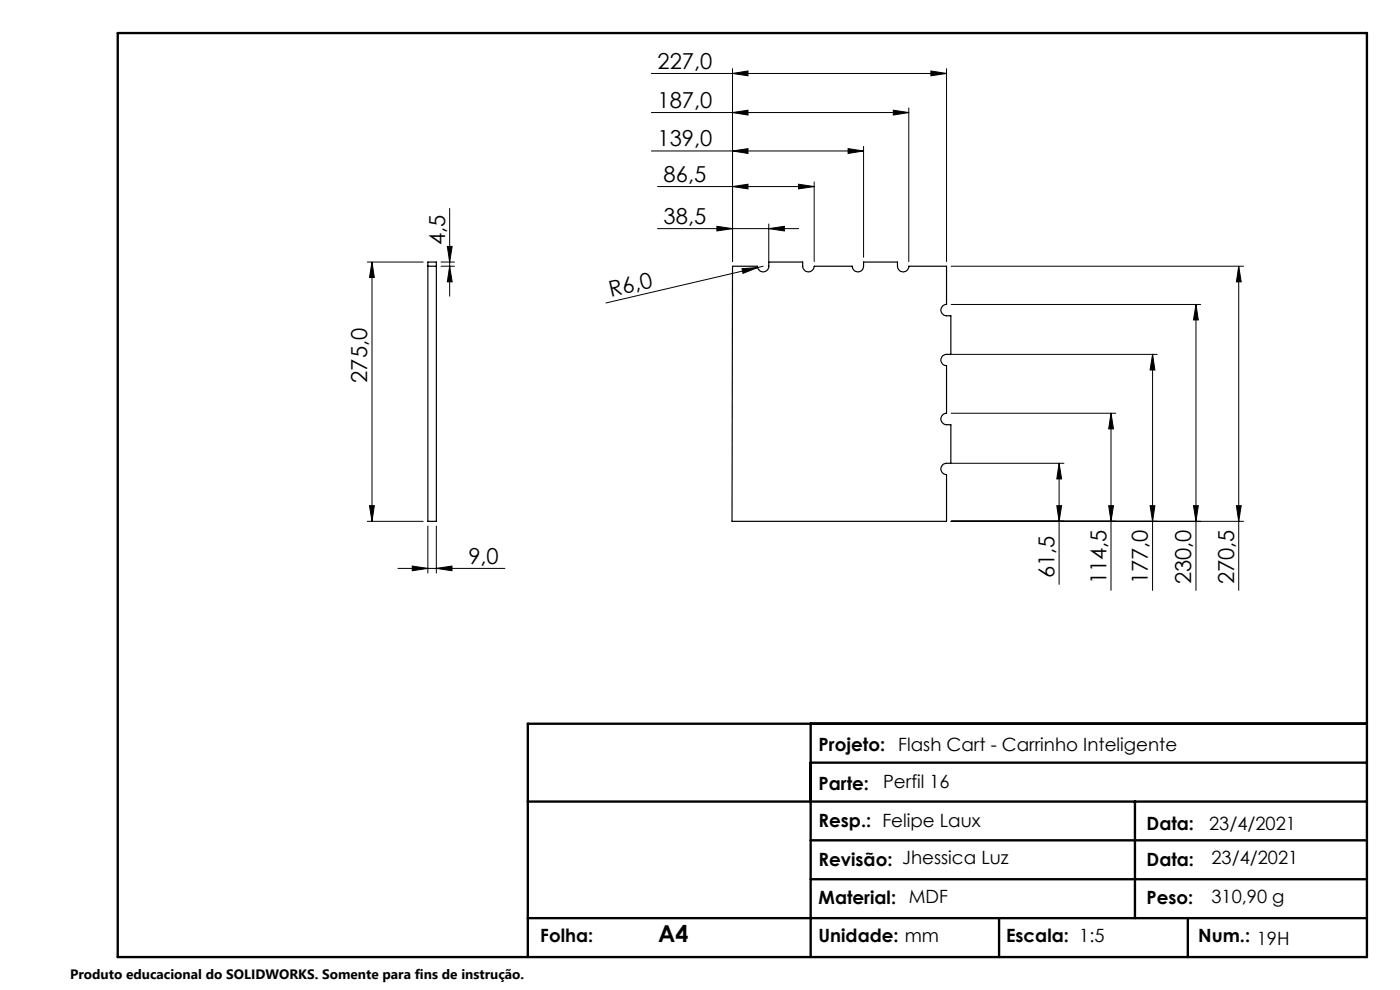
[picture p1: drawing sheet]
<svg xmlns="http://www.w3.org/2000/svg" width="297mm" height="210mm" viewBox="0 0 297 210" stroke-linecap="round" stroke-linejoin="round" font-family="sans-serif">
<g fill="none" stroke="#000" stroke-width=".21">
<path d="M138.2 15.6h62.6M155.4 15.6l3.3-.5v1zM155.4 14.6v40.9M197.5 15.1l3.3 .5-3.3 .5zM200.8 14.6v40.9M138.2 23.9h54.6M138.2 32h45M139.5 39.6h33.2M155.4 32l3.3-.5v1.1zM155.4 23.9l3.3-.5v1zM155.4 39.6l3.3-.5v1zM169.4 39.1l3.3 .5-3.3 .5z"/>
<path d="M172.7 38.6v16.9M179.9 31.5l3.3 .5-3.3 .6zM183.2 31v23.6M189.5 23.4l3.3 .5-3.3 .5zM192.8 22.9v32.6M77.9 55.6h11.9M78.9 55.6l.5 3.3h-1zM78.9 55.6v55M93.6 55.6h2.8M93.6 56.5h2.8M94.9 52.3h1l-.5 3.3zM95.4 56.5l.5 3.3h-1z"/>
<path d="M95.4 44.2v18.6M139.5 48.5h29.9M152.1 48l3.3 .5-3.3 .5zM157.4 57l3.3-.2-3.1 1.2zM160.7 56.8l-32.1 7.5M161.9 56.5l-1.2 .3M163.1 48.5l3.3-.5v1zM163.1 47.5v8M201.8 56.5h62M262.8 56.5l.5 3.3h-1zM262.8 56.5v68.7M201.8 64.6h52.9"/>
<path d="M201.8 75.2h43.7M244.5 75.2l.5 3.3h-1zM244.5 75.2v50M253.7 64.6l.5 3.3h-1zM253.7 64.6v60.6M201.8 87.7h34.9M201.8 98.3h23.9M224.7 98.3l.5 3.3h-1zM224.7 98.3v25.7M235.7 87.7l.5 3.3h-1zM235.7 87.7v37.5M77.9 110.6h11.9"/>
<path d="M78.4 107.3h1l-.5 3.3zM90.8 111.6v10M92.6 111.6v10M201.8 110.6h62M224.2 107.3h1l-.5 3.3zM235.2 107.3h1l-.5 3.3zM244 107.3h1l-.5 3.3zM253.2 107.3h1l-.5 3.3zM262.3 107.3h1l-.5 3.3zM84.4 120.6h22.7M87.5 120.1l3.3 .5-3.3 .5zM92.6 120.6l3.3-.5v1z"/>
</g>
<path d="M25 7h265v196h-265zM172 153.5v49.5M290 153.5h-178v49.5M112 170h178M172 161.8h118M172 178.3h118M240.8 170v24.8M172 186.5h118M211.9 194.8v8.2M252 194.8v8.2M290 194.8h-178" fill="none" stroke="#000" stroke-width=".5"/>
<g fill="#000">
<path d="M157.4 57l3.3-.2-3.1 1.2z"/>
<path d="M169.4 39.1l3.3 .5-3.3 .5zM155.4 39.6l3.3-.5v1z"/>
<path d="M179.9 31.5l3.3 .5-3.3 .6zM155.4 32l3.3-.5v1.1zM163.1 48.5l3.3-.5v1zM152.1 48l3.3 .5-3.3 .5z"/>
<path d="M94.9 52.3h1l-.5 3.3zM95.4 56.5l.5 3.3h-1zM262.8 56.5l.5 3.3h-1zM262.3 107.3h1l-.5 3.3zM253.7 64.6l.5 3.3h-1zM253.2 107.3h1l-.5 3.3zM244.5 75.2l.5 3.3h-1zM244 107.3h1l-.5 3.3zM235.7 87.7l.5 3.3h-1zM235.2 107.3h1l-.5 3.3zM224.7 98.3l.5 3.3h-1zM224.2 107.3h1l-.5 3.3z"/>
<path d="M78.4 107.3h1l-.5 3.3zM78.9 55.6l.5 3.3h-1z"/>
<path d="M87.5 120.1l3.3 .5-3.3 .5zM92.6 120.6l3.3-.5v1zM155.4 15.6l3.3-.5v1zM197.5 15.1l3.3 .5-3.3 .5zM155.4 23.9l3.3-.5v1zM189.5 23.4l3.3 .5-3.3 .5z"/>
</g>
<path d="M90.8 56.5v54.1h1.8v-54.1M90.8 56.5h1.8M90.8 56.5v-.9h1.8v.9M155.4 56.5h5.3a1.2 1.2 0 0 0 1.2 1.2 1.2 1.2 0 0 0 1.2-1.2v-.9h7.2a1.83 1.83 0 0 0 .4 1.8 1.21 1.21 0 0 0 1.3 .2 1.21 1.21 0 0 0 .7-1.1h8.1a1.2 1.2 0 0 0 1.2 1.2 1.2 1.2 0 0 0 1.2-1.2v-.9h7.2a1.97 1.97 0 0 0 .4 1.8 1.2 1.2 0 0 0 1.3 .2 1.2 1.2 0 0 0 .7-1.1h8v8.1a1.2 1.2 0 0 0-1.2 1.2 1.2 1.2 0 0 0 1.2 1.2h.9v8.2a2.01 2.01 0 0 0-1.8 .4 1.2 1.2 0 0 0-.2 1.2 1.2 1.2 0 0 0 1.1 .8v10.1a1.22 1.22 0 0 0-1.2 1.2 1.22 1.22 0 0 0 1.2 1.2h.9v8.2h-.9a1.2 1.2 0 0 0-1.2 1.2 1.2 1.2 0 0 0 1.2 1.2v9.9h-45.5z" fill="none" stroke="#000" stroke-width=".25"/>
<text font-size="4.9" x="139.6" y="199.9">A4</text>
<g font-size="4.7">
<text x="139.5" y="14.5">227,0</text>
<text x="139.5" y="22.9">187,0</text>
<text x="139.5" y="31">139,0</text>
<text x="140.8" y="38.5">86,5</text>
<text x="140.8" y="47.5">38,5</text>
<text x="94.4" y="52" transform="rotate(-90 94.4 52)">4,5</text>
<text x="129.6" y="63" transform="rotate(-13 129.6 63)">R6,0</text>
<text x="77.9" y="81.2" transform="rotate(-90 77.9 81.2)">275,0</text>
<text x="99.4" y="119.5">9,0</text>
<text x="223.7" y="122.6" transform="rotate(-90 223.7 122.6)">61,5</text>
<text x="234.7" y="123.9" transform="rotate(-90 234.7 123.9)">114,5</text>
<text x="243.5" y="123.9" transform="rotate(-90 243.5 123.9)">177,0</text>
<text x="252.7" y="123.9" transform="rotate(-90 252.7 123.9)">230,0</text>
<text x="261.8" y="123.9" transform="rotate(-90 261.8 123.9)">270,5</text>
</g>
<g font-size="3.9">
<text x="173.7" y="159.2">Projeto:</text>
<text x="190.6" y="159.2">Flash Cart - Carrinho Inteligente</text>
<text x="173.7" y="167.6">Parte:</text>
<text x="187.3" y="167.1">Perfil 16</text>
<text x="173.7" y="175.4">Resp.: Felipe Laux</text>
<text x="243.2" y="176.1">Data:</text>
<text x="256.5" y="176">23/4/2021</text>
<text x="173.7" y="183.7">Revisão: Jhessica Luz</text>
<text x="243.2" y="183.7">Data:</text>
<text x="257" y="183.3">23/4/2021</text>
<text x="173.7" y="191.7">Material: MDF</text>
<text x="243.2" y="191.7">Peso:</text>
<text x="257" y="191.6">310,90 g</text>
<text x="114.6" y="199.9">Folha:</text>
<text x="173.7" y="199.9">Unidade: mm</text>
<text x="213.4" y="199.9">Escala: 1:5</text>
<text x="254.2" y="199.9">Num.: 19H</text>
</g>
<text font-size="2.9" x="14.9" y="207.6">Produto educacional do SOLIDWORKS. Somente para fins de instrução.</text>
</svg>
